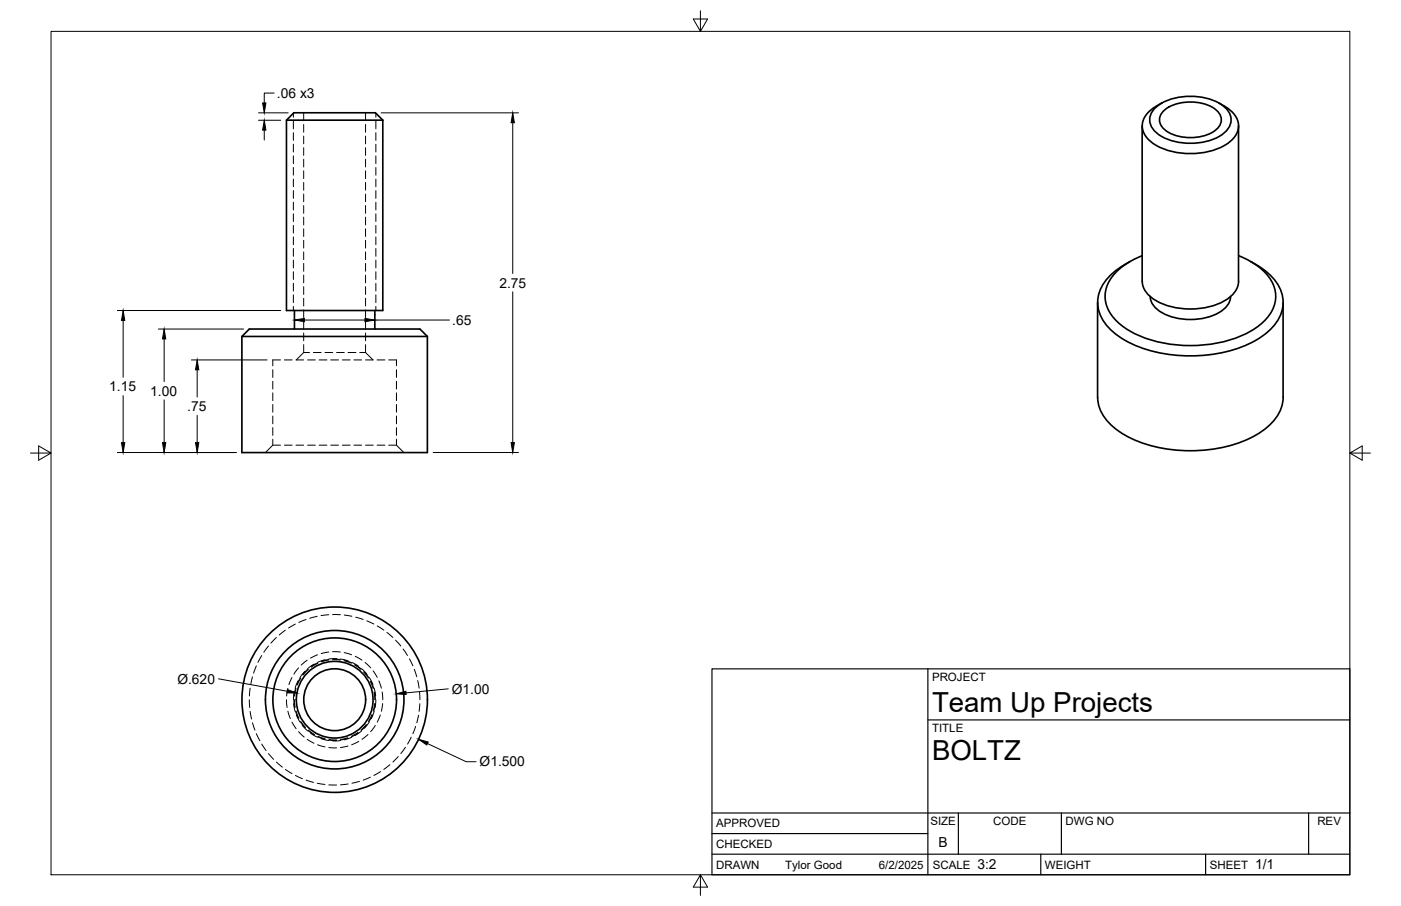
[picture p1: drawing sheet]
<svg xmlns="http://www.w3.org/2000/svg" width="432mm" height="279mm" viewBox="0 0 432 279" stroke-linecap="round" stroke-linejoin="round" font-family="sans-serif">
<!-- layer: Visible -->
<g fill="none" stroke="#000" stroke-width=".51">
<path d="M88.3 37.1h29.7M90.6 34.8h25.1l2.3 2.3v58.7h-29.7v-58.7zM352 38.8v47.9a8.1 8.1 0 0 0 5.6 6.7 22.9 22.9 0 0 0 20.9-1.3 6.8 6.8 0 0 0 3.2-5.4v-47.9M356 33.4a18 18 0 0 1 16.3-3 9.2 9.2 0 0 1 7.1 5.6 5.6 5.6 0 0 1-3.6 6.1 19.2 19.2 0 0 1-18.9-.8 4.9 4.9 0 0 1-.9-7.9zM358 31.8a9.8 9.8 0 0 0-5.9 6.1 6.9 6.9 0 0 0 4.3 7 22.8 22.8 0 0 0 22.1-.8 6 6 0 0 0 0-10.6l-2.7-1.7M358.5 34.3a13.9 13.9 0 0 1 14.2-1.7 5.2 5.2 0 0 1 3.7 4.7 6.9 6.9 0 0 1-5.9 4.7 13.7 13.7 0 0 1-12-2.5 3.6 3.6 0 0 1 0-5.2zM352 78.9a17.5 17.5 0 0 0-11 9.8 10.5 10.5 0 0 0 4.2 11.3 36.2 36.2 0 0 0 25.7 6.4 31 31 0 0 0 18.7-7.4 10.1 10.1 0 0 0-.6-15.8 23.6 23.6 0 0 0-7.3-4.3M90.7 95.8v5.7M115.5 95.8v5.7M338.3 93.3v29.2M348.3 80.7a17.2 17.2 0 0 0-9.8 10.6 11.6 11.6 0 0 0 5 11.5 38.8 38.8 0 0 0 25.6 6.9 35.2 35.2 0 0 0 22.5-8.1 10.9 10.9 0 0 0 0-16.7 25.1 25.1 0 0 0-6.1-4.2M354.5 91.4a7.2 7.2 0 0 0 5.3 5.9 18.9 18.9 0 0 0 17.2-1.8 5.6 5.6 0 0 0 2.3-4.1"/>
<path d="M395.5 93.3v29.2M74.5 103.8h57.2M76.8 101.5h52.6l2.3 2.3v35.8h-57.2v-35.8zM338.3 122.5a13 13 0 0 0 6.1 10.2 40.7 40.7 0 0 0 27.4 6.1 33.3 33.3 0 0 0 20.2-8.4 11.5 11.5 0 0 0 3.5-7.9"/>
<circle cx="103.2" cy="215.8" r="28.6"/>
<circle cx="103.2" cy="215.8" r="19.1"/>
<circle cx="103.2" cy="215.8" r="9.5"/>
<circle cx="103.2" cy="215.8" r="11.8"/>
<circle cx="103.2" cy="215.8" r="21.3"/>
</g>
<!-- layer: Hidden -->
<g fill="none" stroke="#000" stroke-width=".31">
<path d="M90.4 34.9v1.3M90.4 37.4v2.3M93.6 34.8v2.4M93.6 38.4v2.4M112.7 34.8v2.4M112.7 38.4v2.4M115.8 34.9v1.3M115.8 37.4v2.3M90.4 40.9v2.4M90.4 44.5v2.4M90.4 48.1v2.4M90.4 51.6v2.4"/>
<path d="M90.4 55.2v2.4M90.4 58.8v2.4M93.6 42v2.3M93.6 45.6v2.3M93.6 49.1v2.4M93.6 52.7v2.4M93.6 56.3v2.4M93.6 59.8v2.4M112.7 42v2.3M112.7 45.6v2.3M112.7 49.1v2.4M112.7 52.7v2.4"/>
<path d="M112.7 56.3v2.4M112.7 59.8v2.4M115.8 40.9v2.4M115.8 44.5v2.4M115.8 48.1v2.4M115.8 51.6v2.4M115.8 55.2v2.4M115.8 58.8v2.4M90.4 62.4v2.3M90.4 65.9v2.4M90.4 69.5v2.4M90.4 73.1v2.4"/>
<path d="M90.4 76.6v2.4M93.6 63.4v2.4M93.6 67v2.4M93.6 70.5v2.4M93.6 74.1v2.4M93.6 77.7v2.4M112.7 63.4v2.4M112.7 67v2.4M112.7 70.5v2.4M112.7 74.1v2.4M112.7 77.7v2.4M115.8 62.4v2.3"/>
<path d="M115.8 65.9v2.4M115.8 69.5v2.4M115.8 73.1v2.4M115.8 76.6v2.4M90.4 80.2v2.4M90.4 83.8v2.4M90.4 87.4v2.3M90.4 90.9v2.4M90.4 94.5v1.3M93.6 81.3v2.4M93.6 84.8v2.4M93.6 88.4v2.4"/>
<path d="M93.6 92v2.4M93.6 95.6v2.3M93.6 99.1v2.4M112.7 81.3v2.4M112.7 84.8v2.4M112.7 88.4v2.4M112.7 92v2.4M112.7 95.6v2.3M112.7 99.1v2.4M115.8 80.2v2.4M115.8 83.8v2.4M115.8 87.4v2.3"/>
<path d="M115.8 90.9v2.4M115.8 94.5v1.3M84.1 114v2.4M84.1 117.6v2.4M86.5 111h-2.4v1.8M87.7 111h2.3M91.2 111h2.4M93.6 108.7h1.8M93.6 106.3v2.4l-2.3 2.3M93.6 102.7v2.4M94.8 111h2.4M96.6 108.7h2.4"/>
<path d="M98.4 111h2.4M100.2 108.7h2.3M101.9 111h2.4M103.7 108.7h2.4M105.5 111h2.4M107.3 108.7h2.4M109.1 111h2.4M110.9 108.7h1.8M112.7 111h2.3M112.7 108.7l2.3 2.3M112.7 102.7v2.4M112.7 106.3v2.4"/>
<path d="M116.2 111h2.4M119.8 111h2.4v1.8M122.2 114v2.4M122.2 117.6v2.4M84.1 137.3h2.4M84.1 135.4v1.9l-2.3 2.3M84.1 121.2v2.3M84.1 124.7v2.4M84.1 128.3v2.4M84.1 131.9v2.4M87.7 137.3h2.3M91.2 137.3h2.4"/>
<path d="M94.8 137.3h2.4M98.4 137.3h2.4M101.9 137.3h2.4M105.5 137.3h2.4M109.1 137.3h2.4M112.7 137.3h2.3M116.2 137.3h2.4M119.8 137.3h2.4M122.2 137.3l2.3 2.3M122.2 121.2v2.3M122.2 124.7v2.4M122.2 128.3v2.4"/>
<path d="M122.2 131.9v2.4M122.2 135.4v1.9M82.7 199.2l-1.4 1.9M85.2 196.6l-1.7 1.7M87.9 194.3l-1.8 1.5M91 192.5l-2.1 1.2M94.3 191.1l-2.2 .8M97.8 190.1l-2.3 .6M101.3 189.6l-2.3 .2M102.5 189.5l2.4 .1M106.1 189.7l2.4 .4M109.6 190.3l2.3 .7"/>
<path d="M113.1 191.5l2.1 .9M116.3 193l2 1.3M119.3 195l1.8 1.6M121.9 197.4l1.6 1.8M76.8 215.8l.2 2.4M77.1 219.4l.4 2.3M77.1 212.2l-.2 2.4M77.8 208.7l-.5 2.4M79 205.4l-.8 2.2M80.7 202.2l-1.2 2.1M88.3 215.8l.2 2.4M88.7 219.4l.8 2.2"/>
<path d="M88.7 212.3l-.4 2.3M90 208.9l-1 2.2M90.6 215.8l.2 2.4M90.7 215.8l.3 2.3M91.1 212.3l-.5 2.3M91.1 219.4l.9 2.2M91.2 212.3l-.4 2.4M91.3 219.3l.8 2.2M92 206l-1.4 1.9M92.6 209l-1.1 2.2M92.7 209.1l-1.1 2.1M94.7 203.6l-1.9 1.5"/>
<path d="M94.9 206.3l-1.6 1.8M95 206.5l-1.6 1.7M97.9 201.9l-2.2 1M97.9 204.4l-2.1 1.2M98 204.6l-2.1 1.1M101.3 203.4l-2.3 .5M101.3 201.1l-2.3 .4M101.3 203.6l-2.2 .5M102.5 201l2.4 .1M102.5 203.5l2.4 .1M102.5 203.3l2.4 .1M106 203.8l2.3 .7"/>
<path d="M106.1 203.6l2.2 .8M106.1 201.3l2.3 .6M109.3 205.1l1.9 1.3M109.4 204.9l2 1.4M109.5 202.4l2 1.2M112.1 207.2l1.4 1.9M112.2 207.1l1.5 1.9M112.5 204.3l1.7 1.7M114.1 210.1l.9 2.2M114.3 210l.9 2.3M115 206.9l1.3 2M115.3 213.4l.2 2.4"/>
<path d="M115.5 217l-.5 2.3M115.5 213.4l.2 2.4M115.6 217l-.4 2.3M116.8 210l.7 2.2M117.8 213.4l.2 2.4M117.9 217l-.4 2.4M124.2 200.2l1.4 1.9M126.2 203.2l1 2.1M127.7 206.4l.7 2.3M128.7 209.9l.5 2.3M129.3 213.4l.1 2.4M129.4 217l-.2 2.4"/>
<path d="M77.8 222.9l.8 2.3M79 226.3l1.1 2.1M80.7 229.5l1.3 2M82.7 232.4l1.6 1.8M85.2 235l1.8 1.6M88 237.3l2 1.3M90 222.7l1.3 2M91 239.1l2.2 1.1M92 225.6l1.7 1.7M92.6 222.6l1.4 1.9M92.7 222.5l1.5 1.8M94.7 228l2.1 1.2"/>
<path d="M94.9 225.3l2 1.4M95 225.1l1.9 1.4M97.9 229.7l2.3 .6M97.9 227.2l2.3 .8M98 227.1l2.2 .7M101.3 228.2l2.4 .1M101.3 230.5l2.4 .1M101.4 228l2.3 .2M107.2 227.5l-2.3 .5M107.3 227.7l-2.4 .5M107.3 230.1l-2.4 .4M110.3 225.9l-2 1.2"/>
<path d="M110.4 226l-2 1.2M110.6 228.7l-2.2 1M112.9 223.5l-1.6 1.6M113 223.6l-1.6 1.7M113.4 226.5l-1.8 1.5M114.2 239.7l-2.2 .9M114.6 220.4l-1 2.1M114.8 220.5l-1.1 2.1M115.7 223.7l-1.5 1.9M117.2 220.5l-.9 2.2M117.3 238l-2.1 1.1M120.2 235.8l-1.9 1.5"/>
<path d="M122.7 233.3l-1.6 1.7M125 230.5l-1.5 1.9M126.7 227.4l-1.1 2.1M128.1 224l-.8 2.3M129 220.6l-.5 2.3M94.3 240.6l2.3 .7M97.8 241.6l2.4 .3M101.3 242l2.4 .1M107.3 241.8l-2.4 .2M110.8 241l-2.3 .5"/>
</g>
<!-- layer: Hidden Narrow -->
<g fill="none" stroke="#000" stroke-width=".31">
<path d="M90.5 217l.4 2.4M90.7 213.4l-.3 2.4M91.9 210l-.9 2.2M94 207l-1.5 1.9M96.8 204.8l-2 1.4M100.2 203.5l-2.3 .8M103.8 203.1l-2.5 .1M105 203.2l2.3 .6M108.4 204.3l2.1 1.2M111.5 206.2l1.6 1.8M113.8 209l1.1 2.1M115.3 219.4l-.9 2.2"/>
<path d="M115.3 212.2l.5 2.4M115.8 215.8l-.2 2.4M91.3 220.5l1.2 2.2M93.2 223.6l1.6 1.8M95.8 226.1l2.1 1.3M99 227.8l2.3 .6M104.9 228.4l-2.4 .1M108.4 227.4l-2.3 .8M111.4 225.4l-1.9 1.4M113.8 222.7l-1.5 1.9"/>
</g>
<!-- layer: Border -->
<path d="M15.7 9.7h400.3v260.1h-400.3zM215.9 3.3v6.4l-2.2-3.8h4.4l-2.2 3.8M9.4 139.7h6.3l-3.8-2.2v4.4l3.8-2.2M416 139.7l3.8 2.2v-4.4l-3.8 2.2h6.4M215.9 269.8l2.2 3.8h-4.4l2.2-3.8v6.3" fill="none" stroke="#000" stroke-width=".31"/>
<!-- layer: Titleblock -->
<path d="M219.4 206.3h196.6v63.5h-196.6zM286 206.3v63.5M286 222h130M219.4 257.1h66.6M219.4 250.7h196.6M295.4 250.7v12.7M327.1 250.7v12.7M403.3 250.7v12.7M219.4 263.4h196.6M320.8 263.4v6.4M371.6 263.4v6.4" fill="none" stroke="#000" stroke-width=".36"/>
<!-- layer: FD_Dimensions -->
<g fill="none" stroke="#000" stroke-width=".31">
<path d="M79.7 34.8h9.1M79.7 37.1h6.8M84.5 28.7h-3.1v3.1M117.5 34.8h42.3M158 37.8v46.5M81.4 40.1v3.1M36.2 95.8h50.3M38 98.8v17.6M90.8 96.9v.3M93.8 98.7h18.7M115.5 96.9v.3M115.5 98.7h23"/>
<path d="M158 90v46.5M48.8 101.5h26.3M50.6 104.5v13.2M59 111h23.3M60.8 114v8.4M36.2 139.6h36.6M38 122v14.5M50.6 123.3v13.2M60.8 128.1v8.4M133.5 139.6h26.3M67.4 209.3l21.1 3.9M138.2 212.4l-13.1 1.3"/>
<path d="M131.7 229.3l12 5.6h3"/>
</g>
<g fill="#000" stroke="#000" stroke-width=".31">
<path d="M80.9 31.8h1.1l-.6 3zM158 34.8l.5 3h-1zM81.4 37.1l.6 3h-1.1zM38 95.8l.5 3h-1.1zM90.8 98.7l3-.5v1zM112.5 98.2l3 .5-3 .5zM50.6 101.5l.5 3h-1zM60.8 111l.5 3h-1zM37.4 136.5h1.1l-.5 3.1zM50.1 136.5h1l-.5 3.1zM60.3 136.5h1l-.5 3.1zM157.5 136.5h1l-.5 3.1z"/>
<path d="M88.6 212.7l2.9 1h-3.1zM122.1 214l3-.8 .1 1zM129 228l3 .8-.5 .9z"/>
</g>
<g font-size="8.5">
<text x="287.3" y="219.5">Team Up Projects</text>
<text x="287.3" y="234.5">BOLTZ</text>
</g>
<g font-size="4.3">
<text x="85.4" y="30.2">.06 x3</text>
<text x="153.9" y="88.7">2.75</text>
<text x="139.4" y="100.2">.65</text>
<text x="33.7" y="120.7">1.15</text>
<text x="46.3" y="122">1.00</text>
<text x="57.7" y="126.8">.75</text>
<text x="54.7" y="210.8">Ø.620</text>
<text x="139.3" y="213.9">Ø1.00</text>
<text x="147.8" y="236.4">Ø1.500</text>
<text x="289.3" y="261.2">B</text>
<text x="301.2" y="268.1">3:2</text>
<text x="386.8" y="268.1">1/1</text>
</g>
<g font-size="3.5">
<text x="287.3" y="210.1">PROJECT</text>
<text x="287.3" y="225.8">TITLE</text>
<text x="220.7" y="255.2">APPROVED</text>
<text x="286.7" y="254.5">SIZE</text>
<text x="306.1" y="254.5">CODE</text>
<text x="328.4" y="254.5">DWG NO</text>
<text x="406" y="254.5">REV</text>
<text x="220.7" y="261.5">CHECKED</text>
<text x="220.7" y="267.9">DRAWN</text>
<text x="242" y="267.9">Tylor Good</text>
<text x="270.9" y="267.9">6/2/2025</text>
<text x="287.5" y="267.9">SCALE</text>
<text x="322.1" y="267.9">WEIGHT</text>
<text x="372.9" y="267.9">SHEET</text>
</g>
</svg>
